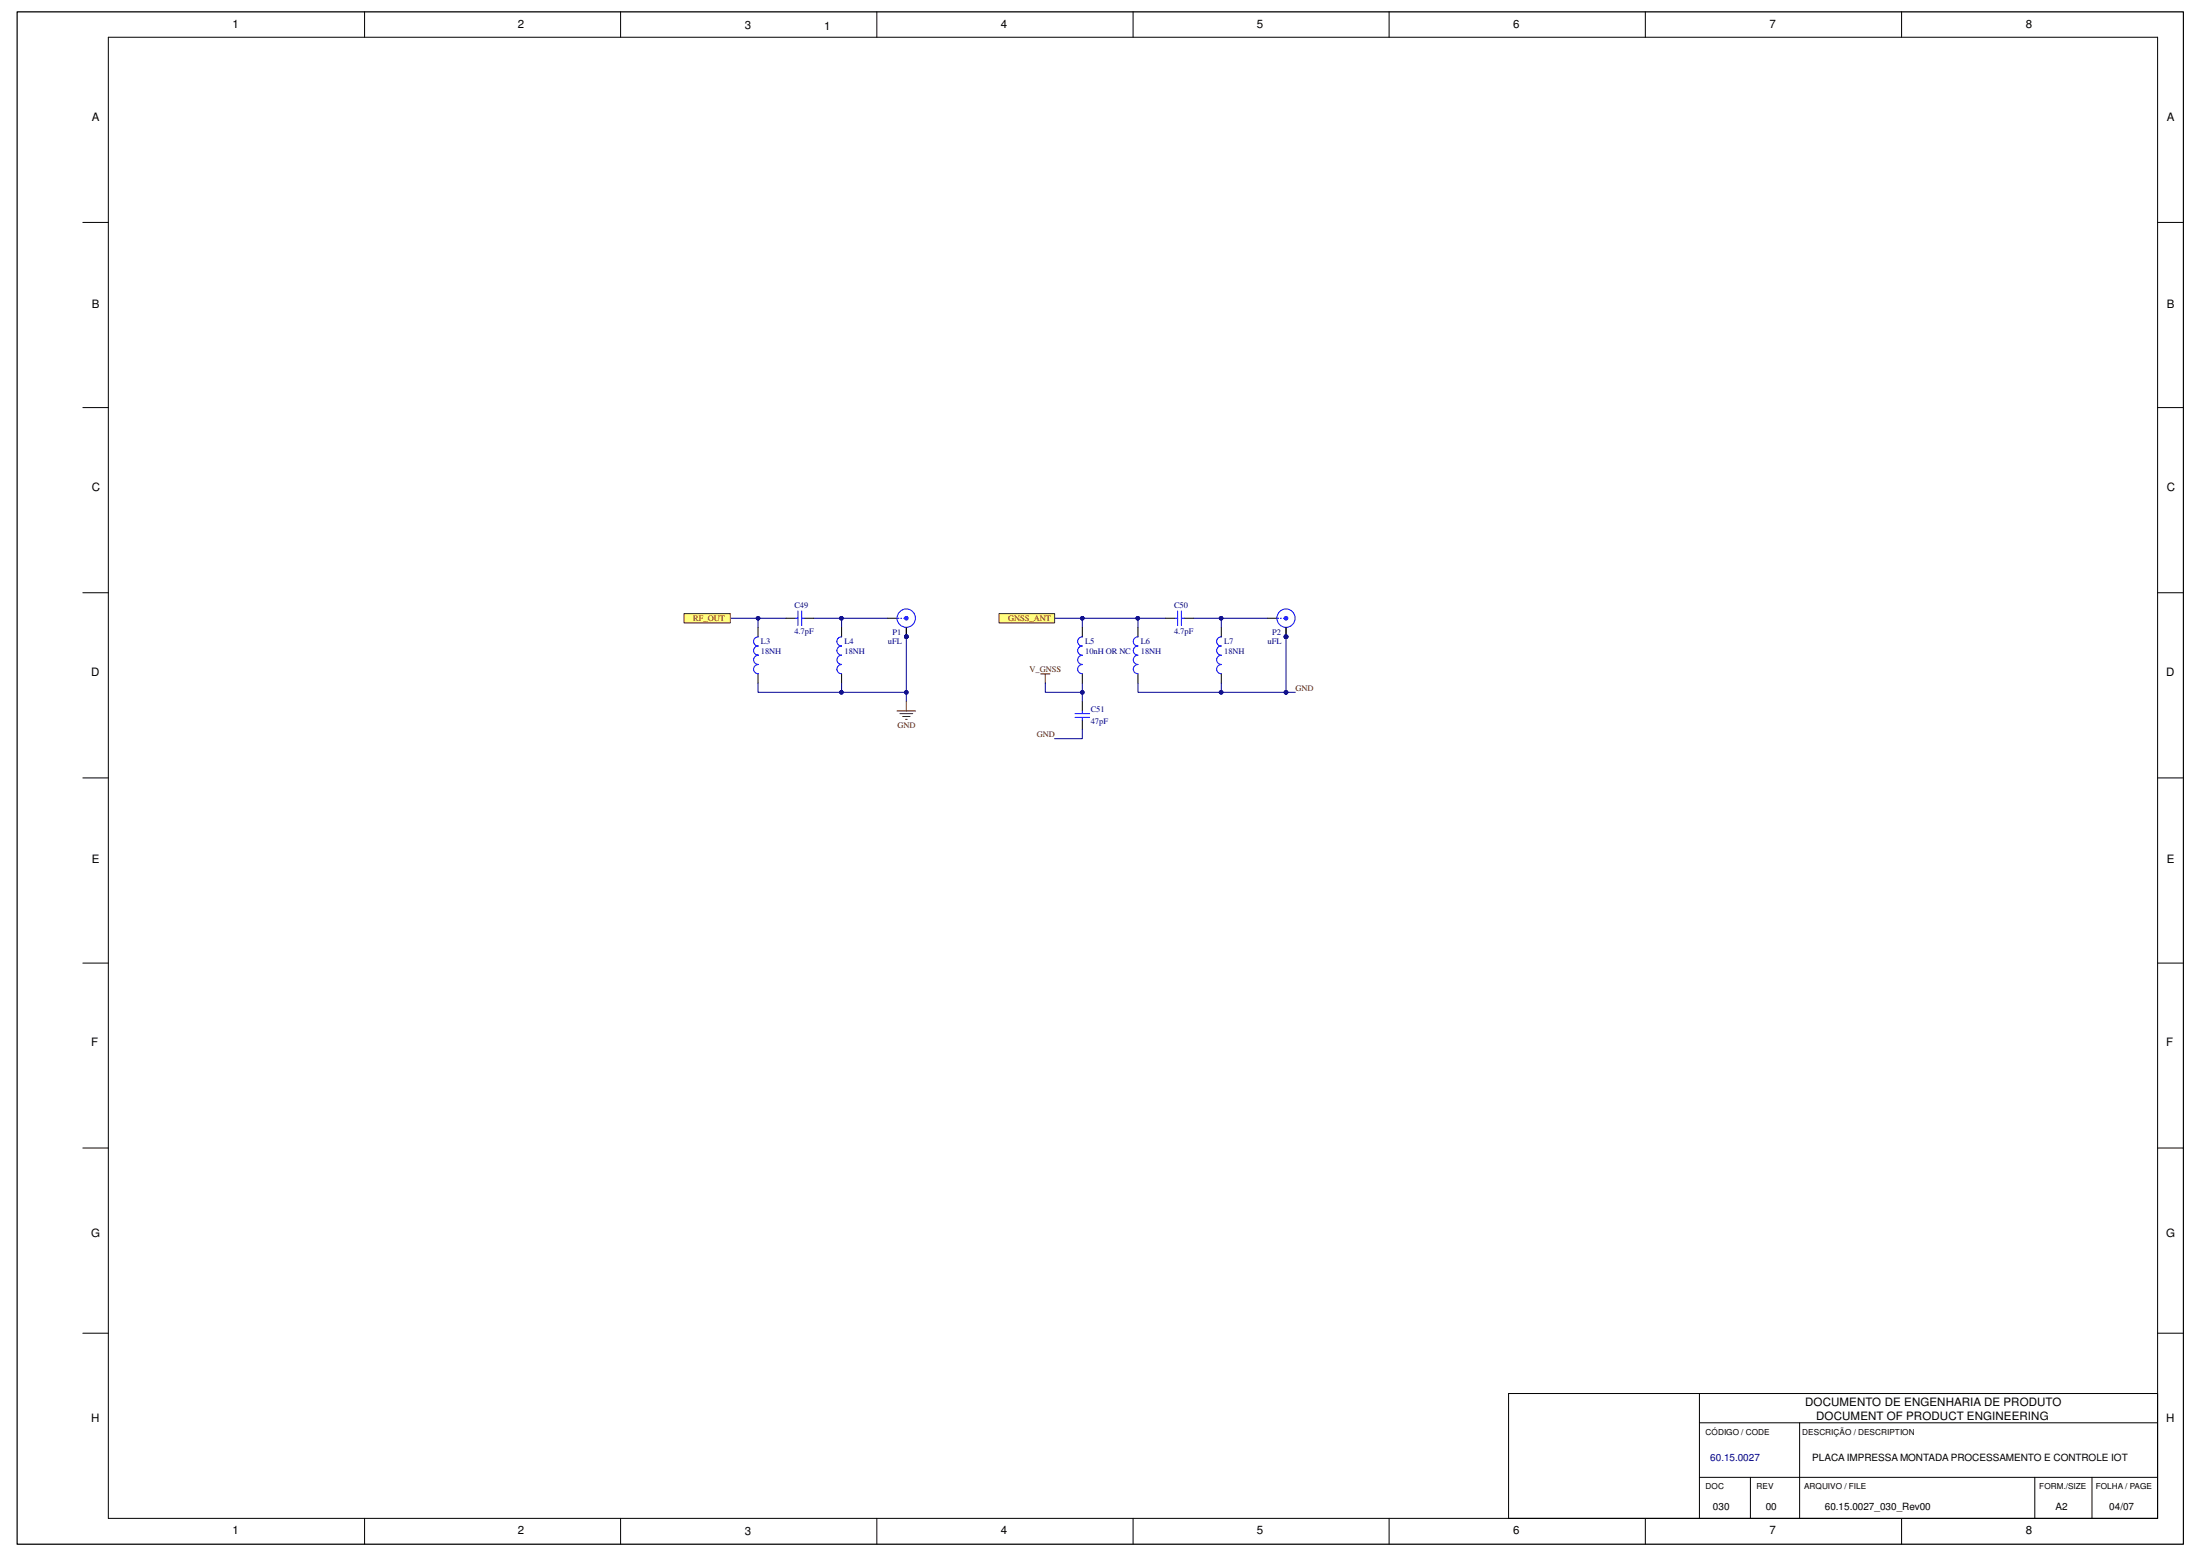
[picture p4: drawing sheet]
<svg xmlns="http://www.w3.org/2000/svg" width="420mm" height="297mm" viewBox="0 0 420 297" stroke-linecap="round" stroke-linejoin="round" font-family="sans-serif">
<g fill="none" stroke="#000" stroke-width=".19">
<path d="M3.3 2.3h413.7v292.5h-413.7zM20.7 7.1h391.4v282.8h-391.4zM69.6 2.2v4.9M118.5 2.2v4.9M167.5 2.2v4.9M216.4 2.2v4.9M265.3 2.2v4.9M314.2 2.2v4.9M363.2 2.2v4.9M15.8 42.5h4.9M412.1 42.5h4.9M15.8 77.8h4.9"/>
<path d="M412.1 77.8h4.9M15.8 113.2h4.9M412.1 113.2h4.9M15.8 148.5h4.9M412.1 148.5h4.9M15.8 183.9h4.9M412.1 183.9h4.9M15.8 219.2h4.9M412.1 219.2h4.9M15.8 254.5h4.9M412.1 254.5h4.9M324.6 271.6h87.5"/>
<path d="M324.6 266v23.9M343.7 271.6v18.3M412.1 266h-124v23.9M69.6 289.9v4.9M118.5 289.9v4.9M167.5 289.9v4.9M216.4 289.9v4.9M265.3 289.9v4.9M314.2 289.9v4.9M324.6 282h87.5M334.3 282v7.9M363.2 289.9v4.9"/>
<path d="M388.6 282v7.9M399.5 282v7.9"/>
</g>
<path d="M155.4 118h14.1" fill="none" stroke="#000080" stroke-width=".19"/>
<circle cx="160.7" cy="118" r=".34" fill="#000080"/>
<g fill="none" stroke="#000080" stroke-width=".19">
<path d="M139.5 118h10.6"/>
<circle cx="160.7" cy="118" r=".34"/>
</g>
<circle cx="144.8" cy="118" r=".34" fill="#000080"/>
<g fill="none" stroke="#000080" stroke-width=".19">
<path d="M227.9 118h14.2"/>
<circle cx="144.8" cy="118" r=".34"/>
</g>
<circle cx="233.2" cy="118" r=".34" fill="#000080"/>
<g fill="none" stroke="#000080" stroke-width=".19">
<path d="M201.4 118h21.2"/>
<circle cx="233.2" cy="118" r=".34"/>
</g>
<circle cx="217.3" cy="118" r=".34" fill="#000080"/>
<circle cx="217.3" cy="118" r=".34" fill="none" stroke="#000080" stroke-width=".19"/>
<circle cx="206.7" cy="118" r=".34" fill="#000080"/>
<circle cx="206.7" cy="118" r=".34" fill="none" stroke="#000080" stroke-width=".19"/>
<path d="M130.6 117.1h8.9v1.8h-8.9z" fill-rule="evenodd" fill="#ffff80"/>
<path d="M130.6 117.1h8.9v1.8h-8.9z" fill="none" stroke="#800000" stroke-width=".19"/>
<path d="M190.8 117.1h10.6v1.8h-10.6z" fill-rule="evenodd" fill="#ffff80"/>
<path d="M190.8 117.1h10.6v1.8h-10.6z" fill="none" stroke="#800000" stroke-width=".19"/>
<path d="M150.1 118h1.8M153.6 118h1.8M173.1 119.8v1.8M222.6 118h1.8M226.2 118h1.7" fill="none" stroke="#000" stroke-width=".19"/>
<path d="M151.9 118h.5M152.4 116.6v2.8M153.1 116.6v2.8M153.1 118h.5M224.4 118h.5M224.9 116.6v2.8M225.6 118h.6M225.6 116.6v2.8" fill="none" stroke="#00f" stroke-width=".19"/>
<circle cx="173.1" cy="121.5" r=".34" fill="#000080"/>
<circle cx="173.1" cy="121.5" r=".34" fill="none" stroke="#000080" stroke-width=".19"/>
<path d="M169.5 118h1.8" fill="none" stroke="#000" stroke-width=".19"/>
<circle cx="173.1" cy="118" r=".34" fill="#00f"/>
<g fill="none" stroke="#00f" stroke-width=".19">
<path d="M171.5 118h.2M172 118h.2M172.6 118h.2"/>
<circle cx="173.1" cy="118" r="1.75"/>
<circle cx="173.1" cy="118" r=".34"/>
</g>
<path d="M173.1 119.8v1.8" fill="none" stroke="#000" stroke-width=".19"/>
<circle cx="173.1" cy="121.5" r=".34" fill="#000080"/>
<circle cx="173.1" cy="121.5" r=".34" fill="none" stroke="#000080" stroke-width=".19"/>
<circle cx="173.1" cy="121.5" r=".34" fill="#000080"/>
<circle cx="173.1" cy="121.5" r=".34" fill="none" stroke="#000080" stroke-width=".19"/>
<circle cx="173.1" cy="121.5" r=".34" fill="#000080"/>
<circle cx="173.1" cy="121.5" r=".34" fill="none" stroke="#000080" stroke-width=".19"/>
<path d="M245.6 119.8v1.8" fill="none" stroke="#000" stroke-width=".19"/>
<circle cx="245.6" cy="121.5" r=".34" fill="#000080"/>
<circle cx="245.6" cy="121.5" r=".34" fill="none" stroke="#000080" stroke-width=".19"/>
<path d="M242.1 118h1.8" fill="none" stroke="#000" stroke-width=".19"/>
<circle cx="245.6" cy="118" r=".34" fill="#00f"/>
<g fill="none" stroke="#00f" stroke-width=".19">
<path d="M244 118h.2M244.5 118h.2M245.1 118h.2"/>
<circle cx="245.6" cy="118" r="1.75"/>
<circle cx="245.6" cy="118" r=".34"/>
</g>
<path d="M245.6 119.8v1.8" fill="none" stroke="#000" stroke-width=".19"/>
<circle cx="245.6" cy="121.5" r=".34" fill="#000080"/>
<circle cx="245.6" cy="121.5" r=".34" fill="none" stroke="#000080" stroke-width=".19"/>
<circle cx="245.6" cy="121.5" r=".34" fill="#000080"/>
<circle cx="245.6" cy="121.5" r=".34" fill="none" stroke="#000080" stroke-width=".19"/>
<circle cx="245.6" cy="121.5" r=".34" fill="#000080"/>
<g fill="none" stroke="#000080" stroke-width=".19">
<path d="M160.7 118v1.8"/>
<circle cx="245.6" cy="121.5" r=".34"/>
</g>
<circle cx="160.7" cy="118" r=".34" fill="#000080"/>
<g fill="none" stroke="#000080" stroke-width=".19">
<path d="M217.3 118v1.8"/>
<circle cx="160.7" cy="118" r=".34"/>
</g>
<circle cx="217.3" cy="118" r=".34" fill="#000080"/>
<g fill="none" stroke="#000080" stroke-width=".19">
<path d="M206.7 118v1.8"/>
<circle cx="217.3" cy="118" r=".34"/>
</g>
<circle cx="206.7" cy="118" r=".34" fill="#000080"/>
<g fill="none" stroke="#000080" stroke-width=".19">
<path d="M233.2 118v1.8"/>
<circle cx="206.7" cy="118" r=".34"/>
</g>
<circle cx="233.2" cy="118" r=".34" fill="#000080"/>
<g fill="none" stroke="#000080" stroke-width=".19">
<path d="M144.8 118v1.8"/>
<circle cx="233.2" cy="118" r=".34"/>
</g>
<circle cx="144.8" cy="118" r=".34" fill="#000080"/>
<g fill="none" stroke="#000080" stroke-width=".19">
<path d="M173.1 121.6v10.6h-28.3v-1.8"/>
<circle cx="144.8" cy="118" r=".34"/>
</g>
<circle cx="160.7" cy="132.2" r=".33" fill="#000080"/>
<circle cx="160.7" cy="132.2" r=".33" fill="none" stroke="#000080" stroke-width=".19"/>
<circle cx="173.1" cy="132.2" r=".34" fill="#000080"/>
<circle cx="173.1" cy="132.2" r=".34" fill="none" stroke="#000080" stroke-width=".19"/>
<circle cx="173.1" cy="121.5" r=".34" fill="#000080"/>
<g fill="none" stroke="#000080" stroke-width=".19">
<path d="M245.6 121.6v10.6"/>
<circle cx="173.1" cy="121.5" r=".34"/>
</g>
<circle cx="245.6" cy="121.5" r=".34" fill="#000080"/>
<circle cx="245.6" cy="121.5" r=".34" fill="none" stroke="#000080" stroke-width=".19"/>
<circle cx="245.6" cy="132.2" r=".34" fill="#000080"/>
<g fill="none" stroke="#000080" stroke-width=".19">
<path d="M160.7 130.4v1.8"/>
<circle cx="245.6" cy="132.2" r=".34"/>
</g>
<path d="M198.7 128.7h1.8M199.6 128.7v1.7" fill="none" stroke="#800000" stroke-width=".19"/>
<path d="M144.8 119.8v1.8M160.7 119.8v1.8M217.3 119.8v1.8M233.2 119.8v1.8M144.8 128.7v1.7M160.7 128.7v1.7M217.3 128.7v1.7M233.2 128.7v1.7" fill="none" stroke="#000" stroke-width=".19"/>
<g fill="none" stroke="#00f" stroke-width=".19">
<path d="M144.8 126.9a.87 .87 0 0 0-.9 .8 .87 .87 0 0 0 .9 .9M144.8 125.1a.87 .87 0 0 0-.9 .8 .87 .87 0 0 0 .9 .9M144.8 123.3a.87 .87 0 0 0-.9 .9 .87 .87 0 0 0 .9 .9M144.8 121.6a.87 .87 0 0 0-.9 .8 .87 .87 0 0 0 .9 .9M160.7 126.9a.87 .87 0 0 0-.9 .8 .87 .87 0 0 0 .9 .9M160.7 125.1a.87 .87 0 0 0-.9 .9 .87 .87 0 0 0 .9 .8M160.7 121.6a.87 .87 0 0 0-.9 .8 .87 .87 0 0 0 .9 .9 .87 .87 0 0 0-.9 .9 .87 .87 0 0 0 .9 .9M217.3 126.9a.87 .87 0 0 0-.9 .8 .87 .87 0 0 0 .9 .9M217.3 125.1a.87 .87 0 0 0-.9 .9 .87 .87 0 0 0 .9 .8M217.3 121.6a.87 .87 0 0 0-.9 .8 .87 .87 0 0 0 .9 .9 .87 .87 0 0 0-.9 .9 .87 .87 0 0 0 .9 .9M233.2 126.9a.87 .87 0 0 0-.8 .8 .87 .87 0 0 0 .8 .9M233.2 125.1a.87 .87 0 0 0-.8 .9 .87 .87 0 0 0 .8 .8"/>
<path d="M233.2 121.6a.87 .87 0 0 0-.8 .8 .87 .87 0 0 0 .8 .9 .87 .87 0 0 0-.8 .9 .87 .87 0 0 0 .8 .9"/>
</g>
<circle cx="160.7" cy="132.2" r=".33" fill="#000080"/>
<g fill="none" stroke="#000080" stroke-width=".19">
<path d="M199.6 130.4v1.8h7.1"/>
<circle cx="160.7" cy="132.2" r=".33"/>
</g>
<circle cx="206.7" cy="132.2" r=".34" fill="#000080"/>
<g fill="none" stroke="#000080" stroke-width=".19">
<path d="M217.3 130.4v1.8h28.3"/>
<circle cx="206.7" cy="132.2" r=".34"/>
</g>
<circle cx="233.2" cy="132.2" r=".33" fill="#000080"/>
<circle cx="233.2" cy="132.2" r=".33" fill="none" stroke="#000080" stroke-width=".19"/>
<circle cx="245.6" cy="132.2" r=".34" fill="#000080"/>
<g fill="none" stroke="#000080" stroke-width=".19">
<path d="M233.2 130.4v1.8"/>
<circle cx="245.6" cy="132.2" r=".34"/>
</g>
<circle cx="233.2" cy="132.2" r=".33" fill="#000080"/>
<g fill="none" stroke="#000080" stroke-width=".19">
<path d="M206.7 130.4v3.5"/>
<circle cx="233.2" cy="132.2" r=".33"/>
</g>
<circle cx="206.7" cy="132.2" r=".34" fill="#000080"/>
<g fill="none" stroke="#000080" stroke-width=".19">
<path d="M245.6 132.2h1.8"/>
<circle cx="206.7" cy="132.2" r=".34"/>
</g>
<circle cx="245.6" cy="132.2" r=".34" fill="#000080"/>
<g fill="none" stroke="#000080" stroke-width=".19">
<path d="M173.1 132.2v1.7"/>
<circle cx="245.6" cy="132.2" r=".34"/>
</g>
<circle cx="173.1" cy="132.2" r=".34" fill="#000080"/>
<g fill="none" stroke="#000080" stroke-width=".19">
<path d="M206.7 139.2v1.8h-5.3"/>
<circle cx="173.1" cy="132.2" r=".34"/>
</g>
<path d="M171.3 135.7h3.6M171.9 136.2h2.4M172.4 136.8h1.4M172.9 137.3h.4M173.1 133.9v1.8" fill="none" stroke="#800000" stroke-width=".19"/>
<path d="M206.7 119.8v1.8M206.7 128.7v1.7M206.7 133.9v1.8M206.7 137.5v1.7" fill="none" stroke="#000" stroke-width=".19"/>
<path d="M205.3 136.2h2.8M205.3 136.9h2.8M206.7 126.9a.87 .87 0 0 0-.9 .8 .87 .87 0 0 0 .9 .9M206.7 125.1a.87 .87 0 0 0-.9 .9 .87 .87 0 0 0 .9 .8M206.7 121.6a.87 .87 0 0 0-.9 .8 .87 .87 0 0 0 .9 .9 .87 .87 0 0 0-.9 .9 .87 .87 0 0 0 .9 .9M206.7 135.7v.5M206.7 136.9v.6" fill="none" stroke="#00f" stroke-width=".19"/>
<g font-size="2.2">
<text x="44.4" y="5.3">1</text>
<text x="98.9" y="5.3">2</text>
<text x="142.2" y="5.5">3</text>
<text x="157.4" y="5.8">1</text>
<text x="191.2" y="5.3">4</text>
<text x="240.1" y="5.3">5</text>
<text x="289" y="5.3">6</text>
<text x="337.9" y="5.3">7</text>
<text x="386.9" y="5.3">8</text>
<text x="17.6" y="23">A</text>
<text x="413.8" y="23">A</text>
<text x="17.6" y="58.7">B</text>
<text x="413.8" y="58.7">B</text>
<text x="17.6" y="93.7">C</text>
<text x="413.8" y="93.7">C</text>
<text x="17.4" y="129.1">D</text>
<text x="413.7" y="129.1">D</text>
<text x="17.6" y="164.8">E</text>
<text x="413.8" y="164.8">E</text>
<text x="17.4" y="199.8">F</text>
<text x="413.7" y="199.8">F</text>
<text x="17.4" y="236.1">G</text>
<text x="413.7" y="236.1">G</text>
<text x="344.8" y="268.4">DOCUMENTO DE ENGENHARIA DE PRODUTO</text>
<text x="17.4" y="271.5">H</text>
<text x="346.9" y="271.1">DOCUMENT OF PRODUCT ENGINEERING</text>
<text x="413.7" y="271.5">H</text>
<text x="44.4" y="292.9">1</text>
<text x="98.9" y="292.9">2</text>
<text x="142.2" y="293.1">3</text>
<text x="191.2" y="292.9">4</text>
<text x="240.1" y="292.9">5</text>
<text x="289" y="292.9">6</text>
<text x="337.9" y="292.9">7</text>
<text x="386.9" y="292.9">8</text>
</g>
<text font-size="1.9" fill="#000080" x="326.6" y="278.9">60.15.0027</text>
<g font-size="1.9">
<text x="346.1" y="278.9">PLACA IMPRESSA MONTADA PROCESSAMENTO E CONTROLE IOT</text>
<text x="327.1" y="288.2">030</text>
<text x="337.2" y="288.2">00</text>
<text x="348.5" y="288.2">60.15.0027_030_Rev00</text>
<text x="392.6" y="288.2">A2</text>
<text x="402.8" y="288.2">04/07</text>
</g>
<g font-size="1.6" fill="#800000">
<text x="132.4" y="118.6">RF_OUT</text>
<text x="192.6" y="118.6">GNSS_ANT</text>
<text x="196.6" y="128.3">V_GNSS</text>
<text x="247.4" y="131.9">GND</text>
<text x="171.4" y="138.9">GND</text>
<text x="198" y="140.7">GND</text>
</g>
<g font-size="1.6" fill="#000080">
<text x="151.7" y="116.1">C49</text>
<text x="224.2" y="116.1">C50</text>
<text x="145.3" y="124.8">18NH</text>
<text x="145.3" y="123">L3</text>
<text x="151.7" y="121.1">4.7pF</text>
<text x="161.3" y="123">L4</text>
<text x="161.3" y="124.8">18NH</text>
<text x="169.6" y="123">uFL</text>
<text x="170.5" y="121.2">P1</text>
<text x="207.3" y="124.8">10nH OR NC</text>
<text x="207.3" y="123">L5</text>
<text x="217.9" y="123">L6</text>
<text x="217.9" y="124.8">18NH</text>
<text x="224.2" y="121.1">4.7pF</text>
<text x="233.8" y="124.8">18NH</text>
<text x="233.8" y="123">L7</text>
<text x="242.1" y="123">uFL</text>
<text x="243" y="121.2">P2</text>
<text x="208.3" y="135.9">C51</text>
<text x="208.3" y="138.2">47pF</text>
</g>
<g font-size="1.6">
<text x="325.7" y="273.9">CÓDIGO / CODE</text>
<text x="344.2" y="273.9">DESCRIÇÃO / DESCRIPTION</text>
<text x="325.7" y="284.3">DOC</text>
<text x="335.5" y="284.3">REV</text>
<text x="344.5" y="284.3">ARQUIVO / FILE</text>
<text x="389.5" y="284.3">FORM./SIZE</text>
<text x="400.3" y="284.3">FOLHA / PAGE</text>
</g>
</svg>
